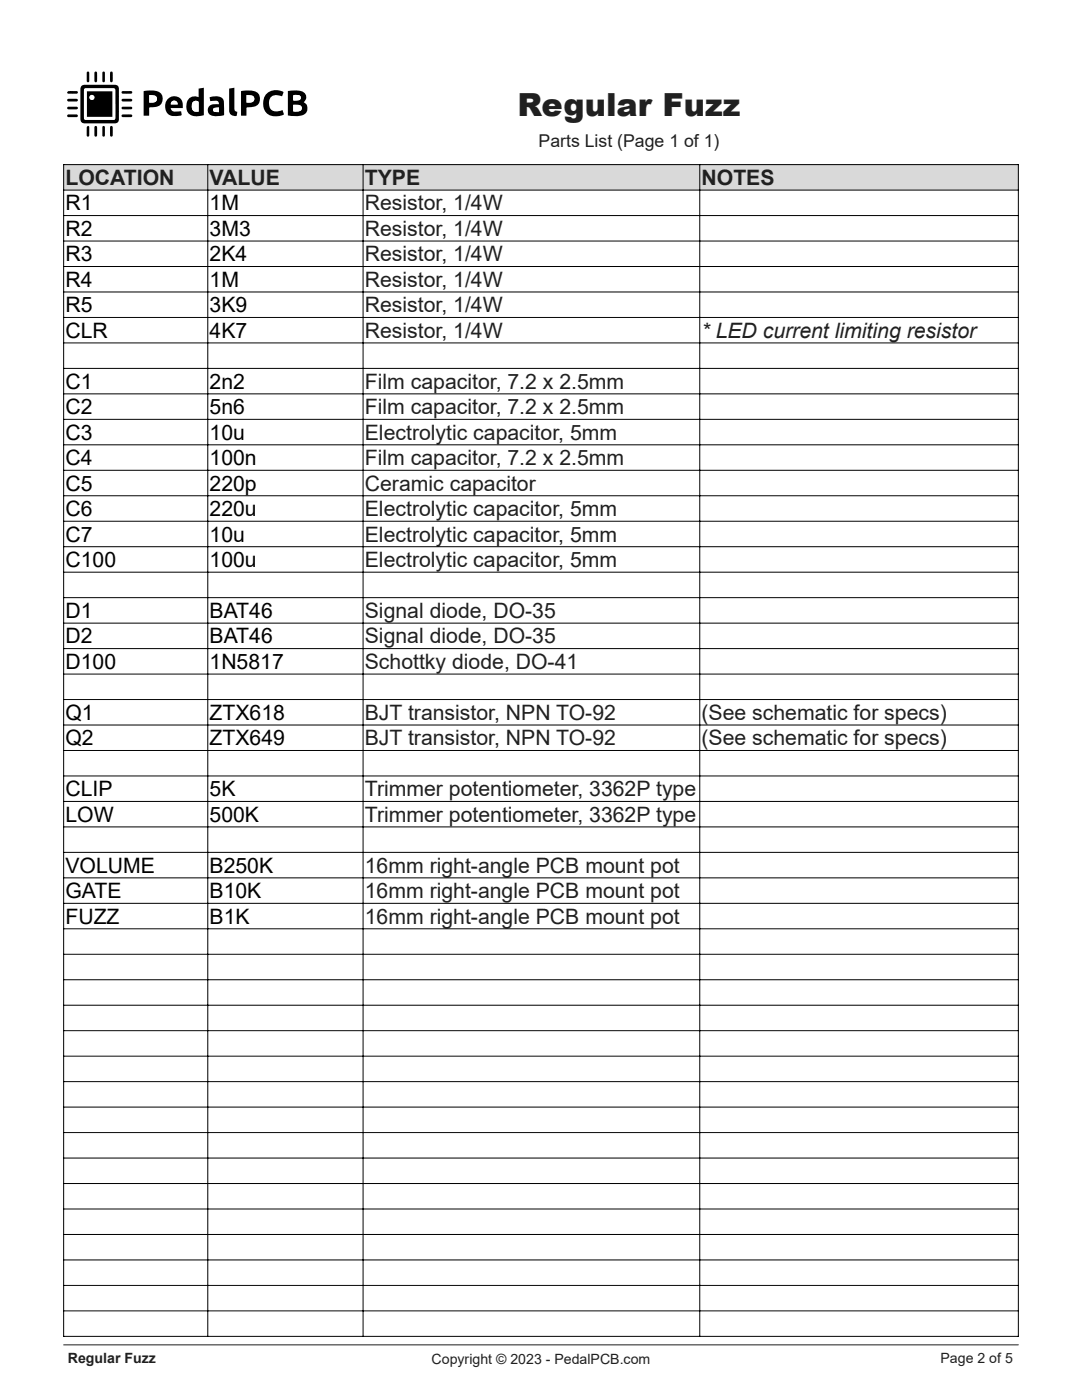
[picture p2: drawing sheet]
<svg xmlns="http://www.w3.org/2000/svg" width="216mm" height="279mm" viewBox="0 0 216 279" stroke-linecap="round" stroke-linejoin="round" font-family="sans-serif">
<path d="M12.7 268.4h190.5" fill="none" stroke="#231f20" stroke-width=".2"/>
<path d="M12.7 12.7v16.4h49.3v-16.4zM16.3 17.1a3.5 3.5 0 0 0-.3 2.2v3a3.4 3.4 0 0 0 .3 2.1 3.5 3.5 0 0 0 2.1 .2h3a3.5 3.5 0 0 0 2.1-.2l.2-.7v-5.4a.99 .99 0 0 0-.9-1.4h-4.4a3.5 3.5 0 0 0-2.1 .2zM57.4 18.2v4.8l1.6 .2a1.84 1.84 0 0 0 2.3-1.7 1.09 1.09 0 0 0-.7-1.1 1.31 1.31 0 0 0 .4-1.5 1.31 1.31 0 0 0-1.4-.8zM39.6 17.7v1.7a1.77 1.77 0 0 0-1.9 .3 1.77 1.77 0 0 0-.5 1.8 1.92 1.92 0 0 0 2.5 1.7l1-.2v-5.5zM28.7 18.2v4.9h1.1v-1.6l.2-.1a1.92 1.92 0 0 0 2.5-1.9 1.67 1.67 0 0 0-1.9-1.4zM48.1 18.2v4.9h1.1v-1.6a4.5 4.5 0 0 0 2.2-.6 1.7 1.7 0 0 0 .3-2 1.7 1.7 0 0 0-1.8-.8zM53.1 18.8a2.66 2.66 0 0 0-.3 3.2 2.66 2.66 0 0 0 3 1.2l.9-.4-.3-.8a1.79 1.79 0 0 1-2.6-.6l-.1-.3a1.58 1.58 0 0 1 .5-1.8 1.58 1.58 0 0 1 1.8-.1h.3l.3-.8a2.76 2.76 0 0 0-3.5 .4zM33.6 19.7a2.03 2.03 0 0 0-.4 2.5 2.03 2.03 0 0 0 2.4 .9l.6-.1-.1-.8-.9 .1a.86 .86 0 0 1-1.1-.7h2.4a1.78 1.78 0 0 0-.7-2.1 1.78 1.78 0 0 0-2.2 .2zM41.8 19.4l.2 .8 .8-.1a.64 .64 0 0 1 .9 .7 1.94 1.94 0 0 0-2.2 .8 1.21 1.21 0 0 0 1.4 1.6l1.8-.2v-2.2a1.44 1.44 0 0 0-2-1.6zM45.7 17.7v3.8a1.19 1.19 0 0 0 .3 1.3 1.19 1.19 0 0 0 1.2 .3l.2-.8a.59 .59 0 0 1-.6-.7v-4.1zM13.4 19.8v.3l.3 .2h1.5l.3-.3-.3-.3zM24.3 19.8v.3l.3 .2h1.5l.3-.3-.3-.3zM13.4 23v.3l.3 .1h1.5l.3-.3-.3-.3zM24.3 22.9v.4l.3 .1h1.5l.3-.3-.3-.3zM18.9 25.2l-.1 1.8 .3 .3 .2-.1 .1-.2v-1.5l-.1-.3zM18.9 14.3l-.1 1.8 .3 .3 .3-.3v-1.5l-.1-.3zM24.3 18.3v.3l.2 .1h1.6l.3-.3-.3-.2zM24.3 21.4v.3l.2 .1h1.6l.3-.3-.3-.2zM22.1 14.3l-.1 1.8 .2 .3 .3-.3v-1.5l-.1-.3zM22.1 25.2l-.1 1.8 .2 .3 .3-.3v-1.6l-.1-.2zM13.4 21.4v.3l.3 .1h1.5l.3-.2-.3-.3zM13.5 18.3l-.1 .3 .3 .1h1.5l.3-.3-.3-.2zM20.5 14.3l-.1 1.8 .3 .3 .2-.3v-1.5l-.1-.3zM17.4 25.2l-.1 1.8 .3 .3 .2-.3v-1.6l-.1-.2zM17.4 14.3l-.1 1.8 .3 .3 .2-.3v-1.5l-.1-.3zM20.5 25.2l-.1 1.8 .3 .3 .2-.3v-1.6l-.1-.2z" fill-rule="evenodd" fill="#fff"/>
<g fill="#000">
<path d="M13.5 18.3l1.7-.1 .3 .2-.3 .3h-1.5l-.3-.1z" fill-rule="evenodd"/>
<path d="M17.4 14.3h.3l.1 .3v1.5l-.2 .3-.3-.3z" fill-rule="evenodd"/>
<path d="M18.9 14.3h.4l.1 .3v1.5l-.3 .3-.3-.3z" fill-rule="evenodd"/>
<path d="M20.5 14.3h.3l.1 .3v1.5l-.2 .3-.3-.3z" fill-rule="evenodd"/>
<path d="M22.1 14.3h.3l.1 .3v1.5l-.3 .3-.2-.3z" fill-rule="evenodd"/>
<path d="M24.3 19.8l1.8-.1 .3 .3-.3 .3h-1.5l-.3-.2z" fill-rule="evenodd"/>
<path d="M24.3 18.3l1.8-.1 .3 .2-.3 .3h-1.6l-.2-.1z" fill-rule="evenodd"/>
<path d="M28.7 18.2l.2-.1a5.1 5.1 0 0 1 3 .4 1.71 1.71 0 0 1 .4 2 1.71 1.71 0 0 1-2 .9l-.5 .1v1.6h-1.1zM29.8 19v1.5a1.44 1.44 0 0 0 1.5-.5 .77 .77 0 0 0-.2-.8 .77 .77 0 0 0-.8-.2z" fill-rule="evenodd"/>
<path d="M39.6 17.7l1.1-.2v5.5a2.72 2.72 0 0 1-3.3-.7 2.21 2.21 0 0 1 1-3l1.2 .1zM38.5 20.3a1.19 1.19 0 0 0 .6 2h.5v-2a.78 .78 0 0 0-1.1 0z" fill-rule="evenodd"/>
<path d="M45.7 17.7l1.1-.2v4.1a.59 .59 0 0 0 .6 .7l-.2 .8a1.19 1.19 0 0 1-1.2-.3 1.19 1.19 0 0 1-.3-1.3z" fill-rule="evenodd"/>
<path d="M48.1 18.2l.2-.1a4.9 4.9 0 0 1 3.2 .5 1.7 1.7 0 0 1 .2 2 1.7 1.7 0 0 1-1.8 .8l-.7 .1v1.6h-1.1zM49.2 19v1.5a1.06 1.06 0 0 0 1.5-1 1.38 1.38 0 0 0-1.5-.5z" fill-rule="evenodd"/>
<path d="M57.4 18.2l1.7-.2a1.65 1.65 0 0 1 2 1.4l-.1 .4-.4 .6a1.41 1.41 0 0 1 .7 1.6 1.41 1.41 0 0 1-1.3 1.1l-1 .1-1.6-.2zM58.5 20.9v1.3l.7 .1a.74 .74 0 0 0 .9-.3 .74 .74 0 0 0 0-.9l-.6-.2zM58.6 19l-.1 .9a1.42 1.42 0 0 0 1.5-.2 .67 .67 0 0 0-.2-.7 .67 .67 0 0 0-.7-.1z" fill-rule="evenodd"/>
<path d="M13.4 21.4l1.8-.1 .3 .3-.3 .2h-1.5l-.3-.1z" fill-rule="evenodd"/>
<path d="M13.4 23l1.8-.2 .3 .3-.3 .3h-1.5l-.3-.1z" fill-rule="evenodd"/>
<path d="M13.4 19.8l1.8-.1 .3 .3-.3 .3h-1.5l-.3-.2z" fill-rule="evenodd"/>
<path d="M17.4 25.2h.3l.1 .2v1.6l-.2 .3-.3-.3z" fill-rule="evenodd"/>
<path d="M18.9 25.2h.4l.1 .3v1.5l-.1 .2-.2 .1-.3-.3z" fill-rule="evenodd"/>
<path d="M20.5 25.2h.3l.1 .2v1.6l-.2 .3-.3-.3z" fill-rule="evenodd"/>
<path d="M22.1 25.2h.3l.1 .2v1.6l-.3 .3-.2-.3z" fill-rule="evenodd"/>
<path d="M16.3 17.1a3.5 3.5 0 0 1 2.1-.2h3a3.6 3.6 0 0 1 2.1 .2l.2 .7v5.4a.99 .99 0 0 1-.9 1.4h-4.4a3.5 3.5 0 0 1-2.1-.2 3.4 3.4 0 0 1-.3-2.1v-3a3.5 3.5 0 0 1 .3-2.2zM16.9 17.7l-.1 .3v5.8l.4 .1h5.6l.2-.3v-5.8l-.4-.2z" fill-rule="evenodd"/>
<path d="M24.3 21.4l1.8-.1 .3 .2-.3 .3h-1.6l-.2-.1z" fill-rule="evenodd"/>
<path d="M24.3 22.9l1.8-.1 .3 .3-.3 .3h-1.5l-.3-.1z" fill-rule="evenodd"/>
<path d="M33.6 19.7a1.78 1.78 0 0 1 2.2-.2 1.78 1.78 0 0 1 .7 2.1h-2.4a1 1 0 0 0 1.4 .7l.6-.1 .1 .7a2.8 2.8 0 0 1-2.8-.3 2.32 2.32 0 0 1 .2-2.9zM34.2 20.3l-.1 .5h1.4a.7 .7 0 0 0-.5-.7 .7 .7 0 0 0-.8 .2z" fill-rule="evenodd"/>
<path d="M41.8 19.4a2.18 2.18 0 0 1 2.8 .6l.1 3a3.7 3.7 0 0 1-2.9-.2 1.24 1.24 0 0 1-.1-1.5 1.24 1.24 0 0 1 1.4-.5h.6a.74 .74 0 0 0-.4-.7 .74 .74 0 0 0-.8 0l-.5 .1zM42.6 21.6l-.1 .1a.41 .41 0 0 0 .3 .6l.9 .1v-.9z" fill-rule="evenodd"/>
<path d="M53.1 18.8a2.76 2.76 0 0 1 3.5-.4l-.3 .8h-.3a1.67 1.67 0 0 0-2.3 .7 1.67 1.67 0 0 0 .9 2.3h.7l1.1-.2 .3 .8a2.7 2.7 0 0 1-4.1-1.5v-1.3z" fill-rule="evenodd"/>
</g>
<g fill="#fff">
<path d="M16.9 17.7l5.7-.1 .4 .2v5.8l-.2 .3h-5.6l-.4-.1v-5.8zM17.3 18.2v5.1h5.1v-5.1z" fill-rule="evenodd"/>
<path d="M58.5 20.9h.7a.74 .74 0 0 1 .8 .2 .74 .74 0 0 1 .1 .9l-.5 .2h-1.1z" fill-rule="evenodd"/>
<path d="M58.6 19l.5-.1a.64 .64 0 0 1 .7 .2 .64 .64 0 0 1 .1 .8l-1.4 .1z" fill-rule="evenodd"/>
<path d="M38.5 20.3a.72 .72 0 0 1 1.1 .1v1.9a1.03 1.03 0 0 1-1.1-.2 1.03 1.03 0 0 1-.2-1.1z" fill-rule="evenodd"/>
<path d="M29.8 19h.5a.78 .78 0 0 1 1 .8 .78 .78 0 0 1-1.1 .7h-.4z" fill-rule="evenodd"/>
<path d="M49.2 19h.5a.79 .79 0 0 1 1 .8 .79 .79 0 0 1-1 .7h-.5z" fill-rule="evenodd"/>
<path d="M34.2 20.3a.7 .7 0 0 1 .8-.2 .7 .7 0 0 1 .5 .7h-1.4z" fill-rule="evenodd"/>
<path d="M42.6 21.6l1.1-.1v.9l-.9-.1a.42 .42 0 0 1-.3-.3 .42 .42 0 0 1 .1-.4z" fill-rule="evenodd"/>
</g>
<path d="M17.3 18.2v5.1h5.1v-5.1zM17.9 19.4a.49 .49 0 0 0 .9 0 .49 .49 0 0 0-.9 0z" fill-rule="evenodd" fill="#000"/>
<circle cx="18.3" cy="19.4" r=".49" fill="#fff"/>
<path d="M12.7 32.9h190.5v5h-190.5z" fill-rule="evenodd" fill="#d9d9d9"/>
<path d="M139.6 129.4v66.1h63.6v-66.1zM139.6 200.6v5.1h63.6v-5.1z" fill-rule="evenodd" fill="#fff"/>
<g fill="none" stroke="#000" stroke-width=".2">
<path d="M12.7 32.8v234M12.7 32.9h190.5M12.7 37.9h190.5M41.5 32.9v233.8M72.4 32.9v233.8M139.6 32.9v233.8M203.2 32.8v234M12.7 43h190.5M12.7 48.1h190.5M12.7 53.2h190.5M12.7 58.3h190.5M12.7 63.4h190.5"/>
<path d="M12.7 68.4h190.5M12.7 73.5h190.5M12.7 78.6h190.5M12.7 83.7h190.5M12.7 88.8h190.5M12.7 93.9h190.5M12.7 98.9h190.5M12.7 104h190.5M12.7 109.1h190.5M12.7 114.2h190.5M12.7 119.3h190.5M12.7 124.4h190.5"/>
<path d="M12.7 129.4h190.5M12.7 134.5h190.5M12.7 139.6h190.5M12.7 144.7h190.5M12.7 149.8h190.5M12.7 154.9h190.5M12.7 159.9h190.5M12.7 165h190.5M12.7 170.1h190.5M12.7 175.2h190.5M12.7 180.3h190.5M12.7 185.4h190.5"/>
<path d="M12.7 190.4h190.5M12.7 195.5h190.5M12.7 200.6h190.5M12.7 205.7h190.5M12.7 210.8h190.5M12.7 215.9h190.5M12.7 220.9h190.5M12.7 226h190.5M12.7 231.1h190.5M12.7 236.2h190.5M12.7 241.3h190.5M12.7 246.4h190.5"/>
<path d="M12.7 251.4h190.5M12.7 256.5h190.5M12.7 261.6h190.5M12.7 266.7h190.5"/>
</g>
<text font-size="6.3" fill="#231f20" x="103.3" y="23.1">Regular Fuzz</text>
<g font-size="4.2" fill="#231f20">
<text x="13.1" y="36.9">LOCATION</text>
<text x="41.8" y="36.9">VALUE</text>
<text x="72.8" y="36.9">TYPE</text>
<text x="72.8" y="42">Resistor, 1/4W</text>
<text x="140" y="36.9">NOTES</text>
<text x="72.8" y="47.1">Resistor, 1/4W</text>
<text x="72.8" y="52.2">Resistor, 1/4W</text>
<text x="72.8" y="57.2">Resistor, 1/4W</text>
<text x="72.8" y="62.3">Resistor, 1/4W</text>
<text x="72.8" y="67.4">Resistor, 1/4W</text>
<text x="140" y="67.4">* LED current limiting resistor</text>
<text x="72.8" y="77.6">Film capacitor, 7.2 x 2.5mm</text>
<text x="72.8" y="82.7">Film capacitor, 7.2 x 2.5mm</text>
<text x="72.8" y="87.7">Electrolytic capacitor, 5mm</text>
<text x="72.8" y="92.8">Film capacitor, 7.2 x 2.5mm</text>
<text x="72.8" y="97.9">Ceramic capacitor</text>
<text x="72.8" y="103">Electrolytic capacitor, 5mm</text>
<text x="72.8" y="108.1">Electrolytic capacitor, 5mm</text>
<text x="72.8" y="113.2">Electrolytic capacitor, 5mm</text>
<text x="72.8" y="123.3">Signal diode, DO-35</text>
<text x="72.8" y="128.4">Signal diode, DO-35</text>
<text x="72.8" y="133.5">Schottky diode, DO-41</text>
<text x="72.8" y="143.7">BJT transistor, NPN TO-92</text>
<text x="140" y="143.7">(See schematic for specs)</text>
<text x="72.8" y="148.8">BJT transistor, NPN TO-92</text>
<text x="140" y="148.8">(See schematic for specs)</text>
<text x="72.8" y="158.9">Trimmer potentiometer, 3362P type</text>
<text x="72.8" y="164">Trimmer potentiometer, 3362P type</text>
<text x="72.8" y="174.2">16mm right-angle PCB mount pot</text>
<text x="72.8" y="179.3">16mm right-angle PCB mount pot</text>
<text x="72.8" y="184.3">16mm right-angle PCB mount pot</text>
</g>
<g font-size="4.2">
<text x="13.1" y="42">R1</text>
<text x="41.8" y="42">1M</text>
<text x="13.1" y="47.1">R2</text>
<text x="41.8" y="47.1">3M3</text>
<text x="13.1" y="52.2">R3</text>
<text x="41.8" y="52.2">2K4</text>
<text x="13.1" y="57.2">R4</text>
<text x="41.8" y="57.2">1M</text>
<text x="13.1" y="62.3">R5</text>
<text x="41.8" y="62.3">3K9</text>
<text x="13.1" y="67.4">CLR</text>
<text x="41.8" y="67.4">4K7</text>
<text x="13.1" y="77.6">C1</text>
<text x="41.8" y="77.6">2n2</text>
<text x="13.1" y="82.7">C2</text>
<text x="41.8" y="82.7">5n6</text>
<text x="13.1" y="87.7">C3</text>
<text x="41.8" y="87.7">10u</text>
<text x="13.1" y="92.8">C4</text>
<text x="41.8" y="92.8">100n</text>
<text x="13.1" y="97.9">C5</text>
<text x="41.8" y="97.9">220p</text>
<text x="13.1" y="103">C6</text>
<text x="41.8" y="103">220u</text>
<text x="13.1" y="108.1">C7</text>
<text x="13.1" y="113.2">C100</text>
<text x="41.8" y="108.1">10u</text>
<text x="41.8" y="113.2">100u</text>
<text x="13.1" y="123.3">D1</text>
<text x="41.8" y="123.3">BAT46</text>
<text x="13.1" y="128.4">D2</text>
<text x="41.8" y="128.4">BAT46</text>
<text x="13.1" y="133.5">D100</text>
<text x="41.8" y="133.5">1N5817</text>
<text x="13.1" y="143.7">Q1</text>
<text x="41.8" y="143.7">ZTX618</text>
<text x="13.1" y="148.8">Q2</text>
<text x="41.8" y="148.8">ZTX649</text>
<text x="13.1" y="158.9">CLIP</text>
<text x="41.8" y="158.9">5K</text>
<text x="13.1" y="164">LOW</text>
<text x="41.8" y="164">500K</text>
<text x="13.1" y="174.2">VOLUME</text>
<text x="13.1" y="179.3">GATE</text>
<text x="41.8" y="174.2">B250K</text>
<text x="41.8" y="179.3">B10K</text>
<text x="13.1" y="184.3">FUZZ</text>
<text x="41.8" y="184.3">B1K</text>
</g>
<text font-size="3.5" fill="#231f20" x="107.5" y="29.3">Parts List (Page 1 of 1)</text>
<g font-size="2.8" fill="#231f20">
<text x="13.5" y="272">Regular Fuzz</text>
<text x="86.1" y="272.2">Copyright © 2023 - PedalPCB.com</text>
<text x="187.7" y="272">Page 2 of 5</text>
</g>
</svg>
